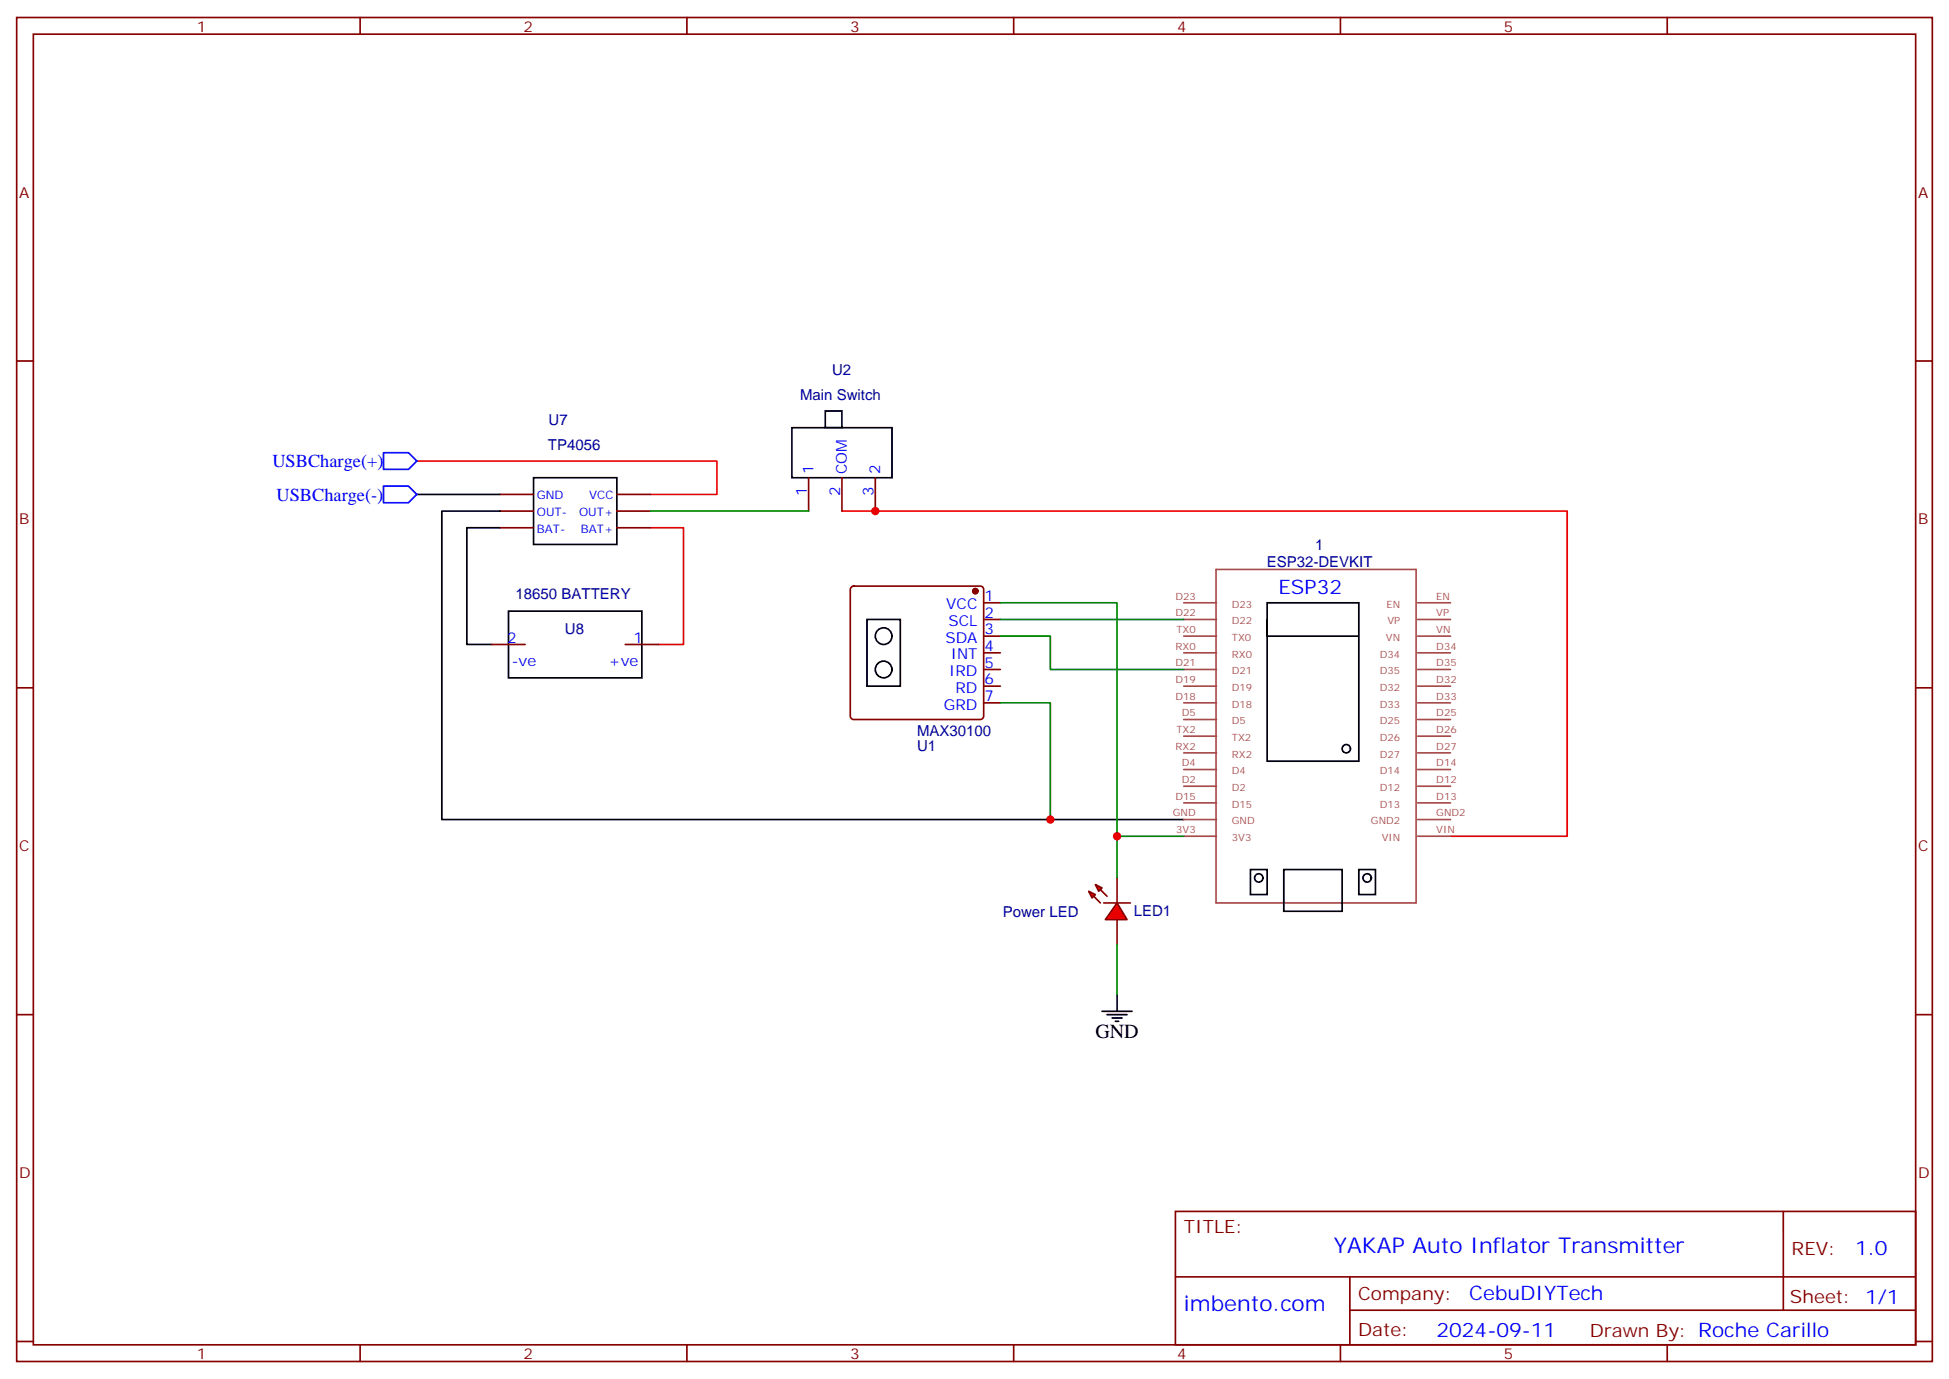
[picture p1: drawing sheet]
<svg xmlns="http://www.w3.org/2000/svg" width="412mm" height="292mm" viewBox="0 0 412 292" stroke-linecap="round" stroke-linejoin="round" font-family="sans-serif">
<g fill="none" stroke="#870000" stroke-width=".35">
<path d="M3.5 3.7h405.4v284.3h-405.4zM7.1 7.2h398.2v277.3h-398.2zM76.2 3.7v3.5M145.3 3.7v3.5M214.5 3.7v3.5M283.6 3.7v3.5M352.8 3.7v3.5M3.5 76.4h3.6M405.3 76.4h3.6M105.8 104.6h7.1M105.8 108.1h7.1M105.8 111.7h7.1"/>
<path d="M130.5 104.6h7.1M130.5 108.1h7.1M130.5 111.7h7.1M171.1 101.1v7M178.2 101.1v7M185.2 101.1v7M104.1 136.3h7M132.3 136.3h7M180.2 124.2l.4-.2h26.8a.71 .71 0 0 1 .7 .7v26.8a.76 .76 0 0 1-.7 .7h-26.8a.76 .76 0 0 1-.7-.7v-26.8zM208.1 127.5h3.6M208.1 131.1h3.6M208.1 134.6h3.6"/>
<path d="M208.1 138.1h3.6M3.5 145.5h3.6M208.1 141.6h3.6M208.1 145.2h3.6M208.1 148.7h3.6M405.3 145.5h3.6M3.5 214.7h3.6M405.3 214.7h3.6M248.7 256.3h156.6v28.2h-156.6zM377.3 256.3v20.9M248.7 270.1h156.5M285.6 277.2h119.6"/>
<path d="M285.6 270.1v14.2M3.5 283.8h3.6M76.2 284.5v3.5M145.3 284.5v3.5M214.5 284.5v3.5M283.6 284.5v3.5M352.8 284.5v3.5M405.3 283.8h3.6"/>
</g>
<path d="M88.2 97.5h63.5v7.1h-14.1M137.6 111.7h7v24.6h-5.3M178.2 108.1h153.4v68.8h-24.7" fill="none" stroke="#f00" stroke-width=".35"/>
<g fill="none" stroke="#000" stroke-width=".35">
<path d="M167.6 90.5h21.1v10.6h-21.1zM174.6 87h3.6v3.5h-3.6zM88.2 104.6h17.6M105.8 111.7h-7v24.6h5.3M105.8 108.1h-12.3v65.3h157M112.9 101.1h17.6v14.1h-17.6zM107.6 129.3h28.2v14.1h-28.2zM183.4 131.1h7.1v14.1h-7.1zM268.1 127.5h19.4v33.5h-19.4zM268.1 131.1v3.5h19.4M264.6 184h3.5v5.3h-3.5zM271.6 184h12.4v8.8h-12.4z"/>
<path d="M287.5 184h3.5v5.3h-3.5z"/>
<circle cx="187" cy="134.6" r="1.76"/>
<circle cx="187" cy="141.6" r="1.76"/>
<circle cx="284.9" cy="158.4" r=".88"/>
<circle cx="266.3" cy="185.7" r=".88"/>
<circle cx="289.3" cy="185.7" r=".88"/>
</g>
<path d="M81.1 95.8h5.3l1.8 1.7-1.8 1.8h-5.3zM81.1 102.8h5.3l1.8 1.8-1.8 1.8h-5.3z" fill="none" stroke="#00f" stroke-width=".35"/>
<g fill="none" stroke="#a64a4a" stroke-width=".35">
<path d="M250.5 138.1h6.9M250.5 134.6h6.9M250.5 131.1h6.9M250.5 127.5h6.9M257.3 120.5h42.3v70.5h-42.3zM300 138.1h6.9M300 134.6h6.9M300 131.1h6.9M300 127.5h6.9M250.5 159.3h6.9M250.5 155.8h6.9M250.5 152.2h6.9"/>
<path d="M250.5 148.7h6.9M250.5 145.2h6.9M250.5 141.6h6.9M300 159.3h6.9M300 155.8h6.9M300 152.2h6.9M300 148.7h6.9M300 145.2h6.9M300 141.6h6.9M250.5 176.9h6.9M250.5 173.4h6.9M250.5 169.9h6.9"/>
<path d="M250.5 166.3h6.9M250.5 162.8h6.9M300 176.9h6.9M300 173.4h6.9M300 169.9h6.9M300 166.3h6.9M300 162.8h6.9"/>
</g>
<circle cx="206.4" cy="125.1" r=".53" fill="#870000" stroke="#870000" stroke-width=".35"/>
<path d="M137.6 108.1h33.5M211.7 127.5h24.7v49.4h14.1M211.7 134.6h10.5v7h28.3M211.7 131.1h38.8M211.7 148.7h10.5v24.7" fill="none" stroke="#008700" stroke-width=".35"/>
<g fill="#f00" stroke="#870000" stroke-width=".35">
<path d="M236.4 191l2.1 3.6h-4.6z"/>
<path d="M233.5 191h5.7z"/>
</g>
<g fill="#870000" stroke="#870000" stroke-width=".35">
<path d="M231.4 189.6l1.4 1.4z"/>
<path d="M232.8 188.2l1.4 1.4z"/>
</g>
<g fill="#f00" stroke="#870000" stroke-width=".35">
<path d="M230.4 188.6l1.4 .7-.7 .7z"/>
<path d="M231.8 187.1l1.4 .8-.7 .7z"/>
</g>
<path d="M236.4 185.7v5.3M236.4 194.6v5.2" fill="none" stroke="#870000" stroke-width=".35"/>
<path d="M236.4 176.9v8.8M236.4 199.8v10.6" fill="none" stroke="#008700" stroke-width=".35"/>
<path d="M233.2 214h6.3M234.2 214.7h4.3M235.3 215.4h2.1M236 216.1h.7M236.4 210.4v3.6" fill="none" stroke="#000" stroke-width=".35"/>
<g fill="#c00">
<circle cx="222.3" cy="173.4" r=".88"/>
<circle cx="185.2" cy="108.1" r=".88"/>
<circle cx="236.4" cy="176.9" r=".88"/>
</g>
<g font-size="4.6" fill="#00f">
<text x="282.2" y="265.1">YAKAP Auto Inflator Transmitter</text>
<text x="250.5" y="277.5">imbento.com</text>
</g>
<g font-size="4.2" fill="#00f">
<text x="270.5" y="125.8">ESP32</text>
<text x="392.5" y="265.6">1.0</text>
<text x="310.9" y="275.1">CebuDIYTech</text>
<text x="304" y="282.9">2024-09-11</text>
</g>
<text font-size="4.2" x="231.8" y="219.6">GND</text>
<g font-size="3.9" fill="#00f">
<text x="57.6" y="98.9">USBCharge(+)</text>
<text x="58.5" y="105.9">USBCharge(-)</text>
</g>
<g font-size="3.9" fill="#800">
<text x="250.5" y="260.9">TITLE:</text>
<text x="379.1" y="265.6">REV:</text>
<text x="287.4" y="275.1">Company:</text>
<text x="378.7" y="275.7">Sheet: 1/1</text>
<text x="287.4" y="282.8">Date:</text>
<text x="336.4" y="282.8">Drawn By: Roche Carillo</text>
</g>
<g font-size="3.2" fill="#800">
<text x="41.6" y="6.7">1</text>
<text x="110.8" y="6.7">2</text>
<text x="179.9" y="6.7">3</text>
<text x="249.1" y="6.7">4</text>
<text x="318.2" y="6.7">5</text>
<text x="4.1" y="41.8">A</text>
<text x="405.9" y="41.8">A</text>
<text x="4.1" y="110.9">B</text>
<text x="405.9" y="110.9">B</text>
<text x="4.1" y="180.1">C</text>
<text x="405.9" y="180.1">C</text>
<text x="4.1" y="249.2">D</text>
<text x="405.9" y="249.2">D</text>
<text x="41.6" y="287.5">1</text>
<text x="110.8" y="287.5">2</text>
<text x="179.9" y="287.5">3</text>
<text x="249.1" y="287.5">4</text>
<text x="318.2" y="287.5">5</text>
</g>
<g font-size="3.2" fill="#000080">
<text x="176" y="79.3">U2</text>
<text x="116.1" y="89.9">U7</text>
<text x="169.3" y="84.6">Main Switch</text>
<text x="115.9" y="95.2">TP4056</text>
<text x="268" y="120">ESP32-DEVKIT</text>
<text x="278.3" y="116.4">1</text>
<text x="109.1" y="126.8">18650 BATTERY</text>
<text x="119.5" y="134.1">U8</text>
<text x="194" y="155.8">MAX30100</text>
<text x="194" y="158.9">U1</text>
<text x="212.2" y="193.9">Power LED</text>
<text x="239.9" y="193.9">LED1</text>
</g>
<g font-size="3.2" fill="#00f">
<text x="172.2" y="100.4" transform="rotate(-90 172.2 100.4)">1</text>
<text x="179.2" y="100.4" transform="rotate(-90 179.2 100.4)">COM</text>
<text x="186.3" y="100.4" transform="rotate(-90 186.3 100.4)">2</text>
<text x="170.7" y="104.8" transform="rotate(-90 170.7 104.8)">1</text>
<text x="177.8" y="104.8" transform="rotate(-90 177.8 104.8)">2</text>
<text x="184.9" y="104.8" transform="rotate(-90 184.9 104.8)">3</text>
<text x="200.2" y="128.9">VCC</text>
<text x="208.3" y="127.2">1</text>
<text x="208.3" y="130.7">2</text>
<text x="107.3" y="136">2</text>
<text x="134.1" y="136">1</text>
<text x="200.1" y="136">SDA</text>
<text x="200.7" y="132.5">SCL</text>
<text x="208.3" y="134.2">3</text>
<text x="208.3" y="137.8">4</text>
<text x="108.3" y="140.9">-ve</text>
<text x="128.7" y="140.9">+ve</text>
<text x="200.8" y="143.1">IRD</text>
<text x="201.2" y="139.5">INT</text>
<text x="208.3" y="141.3">5</text>
<text x="202.2" y="146.6">RD</text>
<text x="208.3" y="144.8">6</text>
<text x="208.3" y="148.3">7</text>
<text x="199.7" y="150.1">GRD</text>
</g>
<g font-size="2.5" fill="#00f">
<text x="113.6" y="105.7">GND</text>
<text x="124.7" y="105.7">VCC</text>
<text x="113.6" y="109.2">OUT-</text>
<text x="113.6" y="112.7">BAT-</text>
<text x="122.5" y="109.2">OUT+</text>
<text x="122.9" y="112.7">BAT+</text>
</g>
<g font-size="2.1" fill="#a54b4b">
<text x="248.7" y="130.4">D22</text>
<text x="248.7" y="126.8">D23</text>
<text x="260.7" y="128.6">D23</text>
<text x="293.4" y="128.6">EN</text>
<text x="303.9" y="130.4">VP</text>
<text x="303.9" y="126.8">EN</text>
<text x="248.8" y="137.4">RX0</text>
<text x="248.9" y="133.9">TX0</text>
<text x="260.7" y="135.6">TX0</text>
<text x="260.7" y="132.1">D22</text>
<text x="293.2" y="135.6">VN</text>
<text x="293.6" y="132.1">VP</text>
<text x="303.9" y="137.4">D34</text>
<text x="303.9" y="133.9">VN</text>
<text x="248.7" y="140.9">D21</text>
<text x="260.7" y="142.7">D21</text>
<text x="260.7" y="139.2">RX0</text>
<text x="292" y="142.7">D35</text>
<text x="292" y="139.2">D34</text>
<text x="303.9" y="140.9">D35</text>
<text x="248.7" y="148">D18</text>
<text x="248.7" y="144.5">D19</text>
<text x="260.7" y="149.7">D18</text>
<text x="260.7" y="146.2">D19</text>
<text x="292" y="149.7">D33</text>
<text x="292" y="146.2">D32</text>
<text x="303.9" y="148">D33</text>
<text x="303.9" y="144.5">D32</text>
<text x="248.9" y="155.1">TX2</text>
<text x="250.1" y="151.5">D5</text>
<text x="260.7" y="153.3">D5</text>
<text x="292" y="153.3">D25</text>
<text x="303.9" y="155.1">D26</text>
<text x="303.9" y="151.5">D25</text>
<text x="248.8" y="158.6">RX2</text>
<text x="260.7" y="160.3">RX2</text>
<text x="260.7" y="156.8">TX2</text>
<text x="292" y="160.3">D27</text>
<text x="292" y="156.8">D26</text>
<text x="303.9" y="158.6">D27</text>
<text x="250.1" y="165.6">D2</text>
<text x="250.1" y="162.1">D4</text>
<text x="260.7" y="167.4">D2</text>
<text x="260.7" y="163.8">D4</text>
<text x="292" y="167.4">D12</text>
<text x="292" y="163.8">D14</text>
<text x="303.9" y="165.6">D12</text>
<text x="303.9" y="162.1">D14</text>
<text x="248.2" y="172.7">GND</text>
<text x="248.7" y="169.2">D15</text>
<text x="260.7" y="170.9">D15</text>
<text x="292" y="170.9">D13</text>
<text x="303.9" y="172.7">GND2</text>
<text x="303.9" y="169.2">D13</text>
<text x="248.9" y="176.2">3V3</text>
<text x="260.7" y="178">3V3</text>
<text x="260.7" y="174.4">GND</text>
<text x="290.1" y="174.4">GND2</text>
<text x="292.4" y="178">VIN</text>
<text x="303.9" y="176.2">VIN</text>
</g>
</svg>
